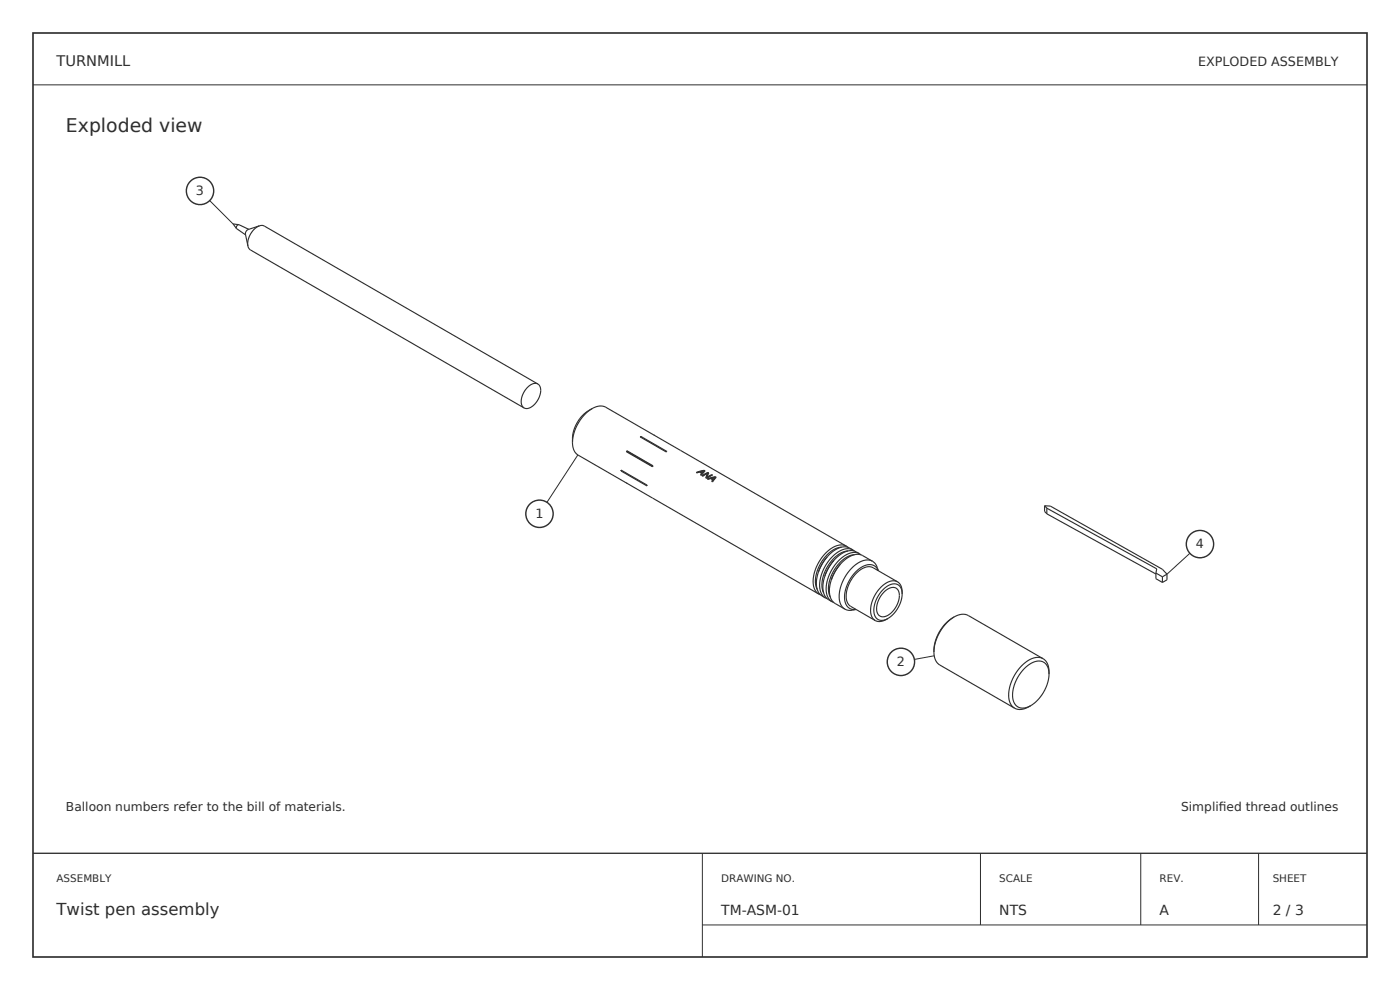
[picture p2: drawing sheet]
<svg xmlns="http://www.w3.org/2000/svg" width="297mm" height="210mm" viewBox="0 0 297 210" stroke-linecap="round" stroke-linejoin="round" font-family="sans-serif">
<path d="M7 7h283v196h-283z" fill="none" stroke="#223133" stroke-width=".35"/>
<path d="M7 18h283M44.5 42.6l4.9 4.9M122.6 96.5l-6.6 10.1M252.4 117.4l-4.8 4.4M198.2 139.1l-4.2 .8M149 181v22M149 196.2h141M208 181v15.2M242 181v15.2M267 181v15.2" fill="none" stroke="#223133" stroke-width=".21"/>
<path d="M7 181h283" fill="none" stroke="#223133" stroke-width=".28"/>
<g fill="none" stroke="#223133" stroke-width=".24">
<path d="M50.2 48.5l1.9 1.3M50.6 47.7l2.2 .9M50.6 47.7l-.4 .3v.5M50.6 47.7l-1.2-.2 .8 1M52.6 52.2l.2 .5 .3 .3 58.1 33.5M55.1 47.9l-2.5 .8-.4 .4-.1 .5 .5 2.6M55.1 47.9l.5-.1 .5 .2 58 33.5M55.1 47.9a4.3 4.3 0 0 0-2.5 4.3M114.1 81.5a1.86 1.86 0 0 1 .4 2.3 3.4 3.4 0 0 1-2.9 2.9l-.4-.2M114.1 81.5a2.02 2.02 0 0 0-2.5 1 3.3 3.3 0 0 0-.7 3.8l.3 .2M121.4 93.9a2.84 2.84 0 0 0 1.3 2.6l51 29.5M125.6 86.7a7.5 7.5 0 0 0-4.2 7.2"/>
<path d="M125.6 86.7a2.89 2.89 0 0 1 2.9-.3l51.1 29.5M125.6 86.7a9.2 9.2 0 0 0-4.2 7.2M131.7 99.7l5.6 3.2v.2l-5.6-3.2zM131.8 99.8l-.1 .1M133 95.6l-.1 .2M133 95.6l5.5 3.2-.1 .2-5.5-3.2M133 95.8h-.1M133 95.6v.2M133 95.8l5.5 3.1M135.8 92.7l.2-.1 5.5 3.2-.2 .1zM136 92.6l-.1 .1M138.8 92.3l.1 .1"/>
<path d="M149.3 99.9l-.3 .5M149.3 99.9l-.7 .2M149.3 99.9l-.3 .4M149.4 99.8l.2 .1-.8 1-.2-.1 .3-.4M149.4 99.8l-1.7 .4 .2 .1 .5-.2 .5 .3M149.4 99.9l-1.6 .4M149.4 99.9h.1M149.4 99.8v.1M132.9 102.5h.1M148.6 100.1l.4 .2M148.6 100.1l.4 .3M148.9 100.4l-.2 .4"/>
<path d="M149 100.3v.1M150.1 100.4l-.4 1 .2 .1 1.3-.7-.2-.1M150.1 100.4l-.3 1M150.2 100.2l.2 .1-.4 .9M150.2 100.2l-1.3 .7 .2 .1 1-.6M150.2 100.3l-1.2 .7M150.2 100.3l.1 .1M150.2 100.2v.1M150.9 101.4l.4 .3M150.9 101.4l.4 .4M151 100.7l-1 .5M151 100.8l-1 .4"/>
<path d="M151 100.8h.1M151 100.7v.1M151.2 101.8l-.2 .3M151.3 101.7v.1M151.7 101.3l-.4 .5M151.7 101.3l-.8 .1M151.7 101.3l-.4 .4M151.8 101.1l.1 .1-.7 1-.2-.1 .2-.3M151.8 101.1l-1.7 .5 .1 .1 .5-.2 .5 .3M151.8 101.2l-1.6 .4M151.8 101.2l.1 .1M151.8 101.1v.1"/>
<path d="M175.5 118.1a9.3 9.3 0 0 0-1.9 3.3M175.5 118.1a10 10 0 0 0-1.9 3.3M176.9 118.9a9.3 9.3 0 0 0-1.9 3.3M176.9 118.9a10 10 0 0 0-1.9 3.3M178.3 119.6a10 10 0 0 0-1.9 3.4M178.3 119.6a9.3 9.3 0 0 0-1.9 3.4M178.5 116.1a6.1 6.1 0 0 0-4.6 3.8 5.8 5.8 0 0 0-.5 5.1M179.6 115.9l.3 .2M179.6 115.9a3.3 3.3 0 0 0-3.9 .9 8.3 8.3 0 0 0-3 7.9l.4 .8 .6 .5M179.9 116.9a6.1 6.1 0 0 0-4.6 3.8 5.8 5.8 0 0 0-.6 5.1M180.9 116.7l-.6-.4a3.3 3.3 0 0 0-3.9 .9l-.9 .9M180.9 116.7l.4 .2"/>
<path d="M180.9 116.7a3.3 3.3 0 0 0-3.8 .9 8.3 8.3 0 0 0-3 7.9l.4 .8 .6 .5M181.3 117.7a6.1 6.1 0 0 0-4.7 3.8 5.8 5.8 0 0 0-.5 5.1M182.3 117.5l-.7-.4a3.3 3.3 0 0 0-3.8 .9l-.9 .9M182.3 117.5l.4 .2M182.3 117.5a3.3 3.3 0 0 0-3.8 .9 8.3 8.3 0 0 0-3 7.9l.3 .7 .7 .6M185.1 119.1l.7 .7 .5 1.3a2.17 2.17 0 0 0-3.4-.8 7.6 7.6 0 0 0-3.6 7.6 1.92 1.92 0 0 0 2.3 1.4l-1.4 .2-1-.3M185.1 119.1a3.3 3.3 0 0 0-3.8 .9 8.3 8.3 0 0 0-3.1 7.9l.4 .7 .6 .6M185.1 119.1l-2.1-1.2a3.3 3.3 0 0 0-3.8 .9l-.9 .8M221.6 107.3l1.2 .1 23.8 13.4 1 1M221.6 107.3v1.2l.5 .5M221.6 107.3l.5 .5M222.1 107.8v1.2"/>
<path d="M222.1 109l23.1 12.8M222.1 107.8l23.3 12.9-.2 .9M173.6 121.4a4.5 4.5 0 0 0 .4 4.7l1.1 .7M173.7 126l.4 .2M175 122.2a4.5 4.5 0 0 0 .4 4.7l1.1 .7M175.1 126.8l.4 .2M176.4 123a4.5 4.5 0 0 0 .3 4.7l2.5 1.5M176.5 127.6l.3 .2M187.5 125.7a2.14 2.14 0 0 1 2.7-.9 2.3 2.3 0 0 1 .4 2.7 4.2 4.2 0 0 1-3.3 3.3 1.51 1.51 0 0 1-1.3-2l.5-1.8zM188.4 131.2a2.8 2.8 0 0 1-2.4 .6l-.3-.2M190.4 123.4l.8 1 .2 1.6M190.4 123.4a2.85 2.85 0 0 0-3.3 .9 6.2 6.2 0 0 0-2.1 6.6l.7 .7"/>
<path d="M190.4 123.4l-5.2-3a2.85 2.85 0 0 0-3.3 1 6.2 6.2 0 0 0-2.1 6.5l.6 .7 5.3 3M191.4 126a1.87 1.87 0 0 0-1-2 1.87 1.87 0 0 0-2.2 .4 6 6 0 0 0-2.6 6.2 1.77 1.77 0 0 0 2.8 .6M191.4 126a6.6 6.6 0 0 1-3 5.2M198.1 138.3a2.95 2.95 0 0 0 1.3 2.8l15.8 9.1M202.4 130.9a8.7 8.7 0 0 0-4.3 7.4M202.4 130.9a2.98 2.98 0 0 1 3-.3l15.9 9.1M202.4 130.9a9.5 9.5 0 0 0-4.3 7.4M221.3 139.7a3.1 3.1 0 0 1 1.2 3.3M221.3 139.7a3.4 3.4 0 0 0-3.9 .9 8.7 8.7 0 0 0-3.2 8.2l.3 .8 .7 .6M245.2 121.6v1.2l1.4 .8M245.2 121.6l1.4 .8M246.6 122.4v1.2"/>
<path d="M247.6 121.8v1.2l-1 .6M247.6 121.8l-1 .6M218.7 149.7l-.4 .2a2.98 2.98 0 0 1-3.1 .3M222.5 143a2.27 2.27 0 0 0-2.3-2.8 6.4 6.4 0 0 0-4.7 4.3 4.8 4.8 0 0 0 0 5.1 2.42 2.42 0 0 0 3.2 .1M222.5 143a8.5 8.5 0 0 1-3.8 6.7"/>
</g>
<g fill="none" stroke="#223133" stroke-width=".3">
<circle cx="42.4" cy="40.5" r="2.9"/>
<circle cx="114.4" cy="109" r="2.9"/>
<circle cx="254.6" cy="115.4" r="2.9"/>
<circle cx="191.1" cy="140.4" r="2.9"/>
</g>
<text font-size="4" fill="#223133" x="14" y="28">Exploded view</text>
<text font-size="3.5" fill="#223133" x="12" y="194">Twist pen assembly</text>
<text font-size="3.1" fill="#223133" x="12" y="14">TURNMILL</text>
<g font-size="2.9" fill="#223133">
<text x="153" y="194">TM-ASM-01</text>
<text x="212" y="194">NTS</text>
<text x="246" y="194">A</text>
<text x="270" y="194">2 / 3</text>
</g>
<g font-size="2.7" fill="#223133">
<text x="254.1" y="14">EXPLODED ASSEMBLY</text>
<text x="41.6" y="41.4">3</text>
<text x="113.6" y="109.9">1</text>
<text x="253.7" y="116.3">4</text>
<text x="190.3" y="141.3">2</text>
</g>
<g font-size="2.6" fill="#223133">
<text x="14" y="172">Balloon numbers refer to the bill of materials.</text>
<text x="250.6" y="172">Simplif</text>
<text x="258.6" y="172">ied thread outlines</text>
</g>
<g font-size="2.2" fill="#223133">
<text x="12" y="187">ASSEMBLY</text>
<text x="153" y="187">DRAWING NO.</text>
<text x="212" y="187">SCALE</text>
<text x="246" y="187">REV.</text>
<text x="270" y="187">SHEET</text>
</g>
</svg>
